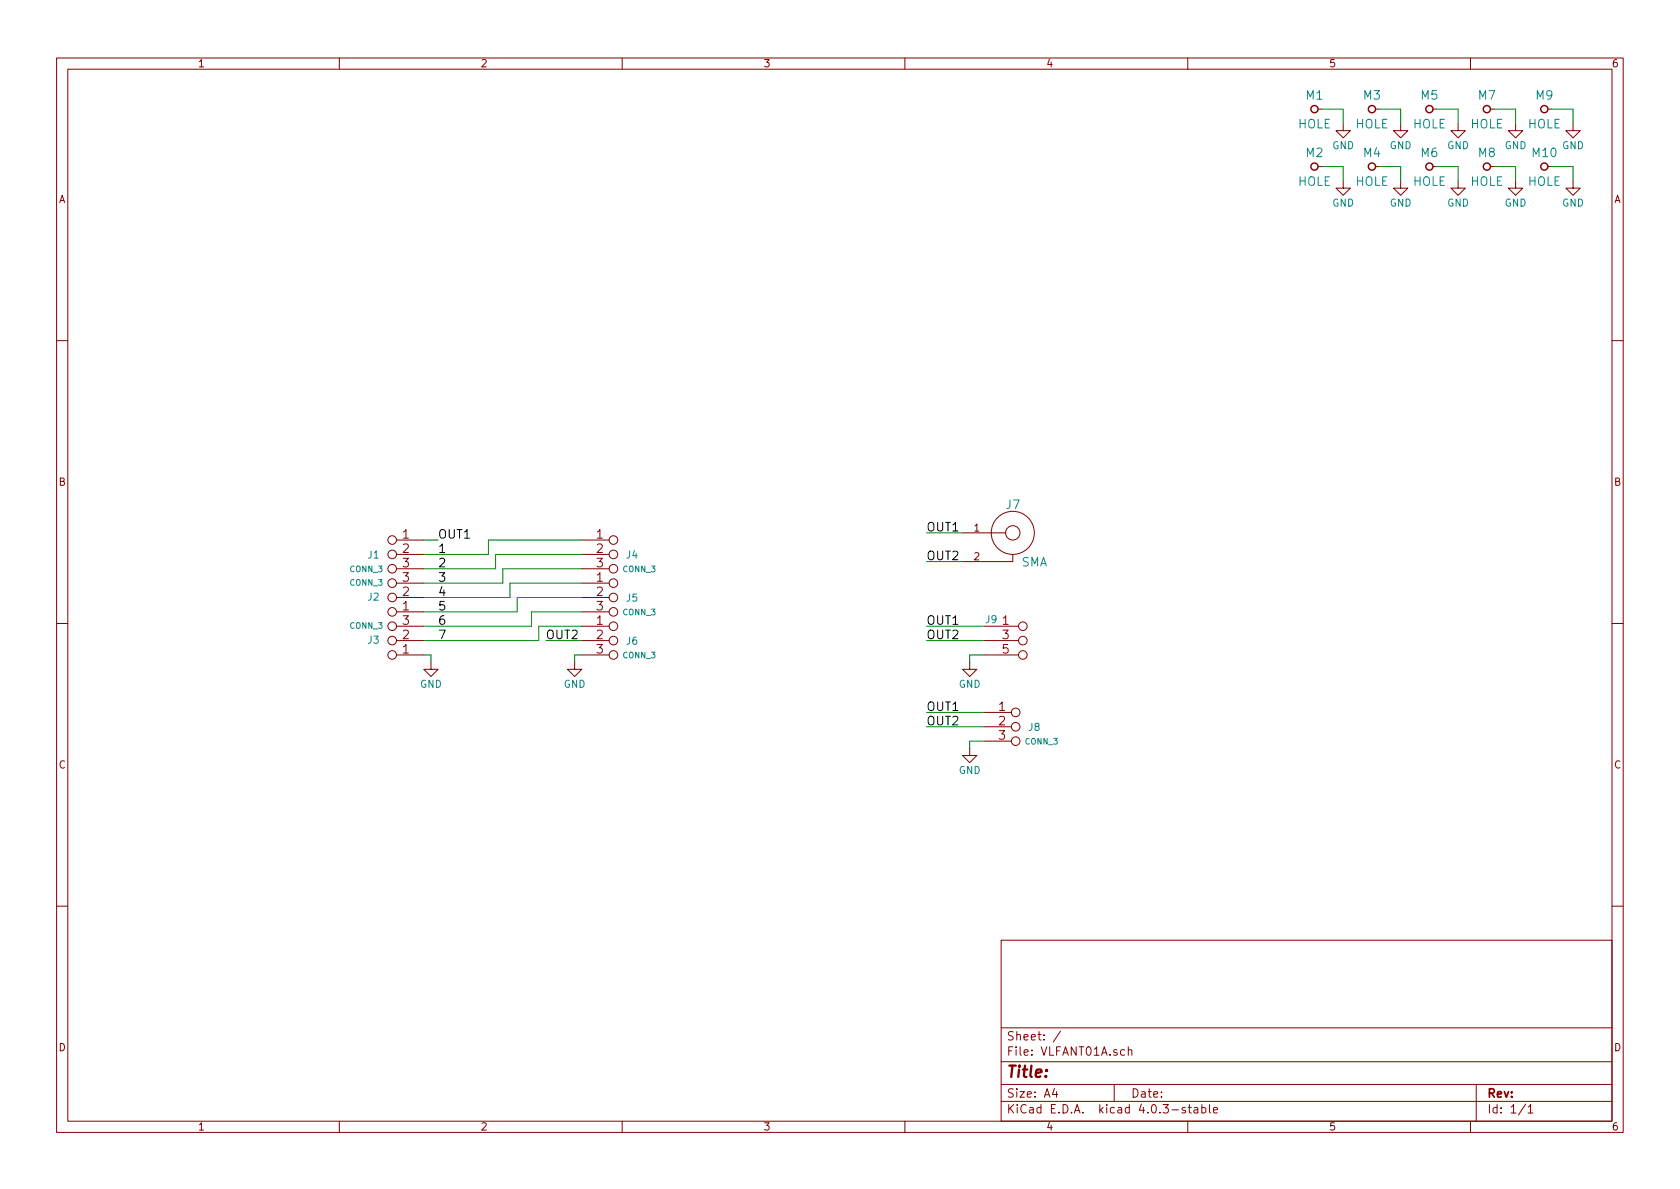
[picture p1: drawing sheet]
<svg xmlns="http://www.w3.org/2000/svg" width="297mm" height="210mm" viewBox="0 0 297 210" stroke-linecap="round" stroke-linejoin="round" font-family="sans-serif">
<g fill="none" stroke="#840000" stroke-width=".18">
<path d="M10 10.3h277v189.9h-277zM12 12.2h273v186.1h-273zM60 10.3v1.9M110 10.3v1.9M160 10.3v1.9M210 10.3v1.9M233 19.3h.7M243.2 19.3h.6M253.4 19.3h.6M260 10.3v1.9M263.5 19.3h.7M273.7 19.3h.6"/>
<path d="M233 29.5h.7M237.5 21.8v1.3h1.3l-1.3 1.3-1.3-1.3h1.3M237.5 32v1.3h1.3l-1.3 1.2-1.3-1.2h1.3M243.2 29.5h.6M247.6 21.8v1.3h1.3l-1.3 1.3-1.2-1.3h1.2M247.6 32v1.3h1.3l-1.3 1.2-1.2-1.2h1.2M253.4 29.5h.6M257.8 21.8v1.3h1.3l-1.3 1.3-1.3-1.3h1.3M257.8 32v1.3h1.3l-1.3 1.2-1.3-1.2h1.3M263.5 29.5h.7M268 21.8v1.3h1.2l-1.2 1.3-1.3-1.3h1.3M268 32v1.3h1.2l-1.2 1.2-1.3-1.2h1.3"/>
<path d="M273.7 29.5h.6M278.1 21.8v1.3h1.3l-1.3 1.3-1.2-1.3h1.2M278.1 32v1.3h1.3l-1.3 1.2-1.2-1.2h1.2M10 60.2h2M285 60.2h2M70.1 95.5h4.8M70.1 98h4.8M102.9 95.5h4.8M102.9 98h4.8M170.2 94.2h7.6M179.1 98v1.3h-8.9M10 110.3h2"/>
<path d="M70.1 100.6h4.8M70.1 108.2h4.8M70.1 105.7h4.8M70.1 103.1h4.8M70.1 115.8h4.8M70.1 113.3h4.8M70.1 110.7h4.8M76.2 117.1v1.3h1.3l-1.3 1.2-1.3-1.2h1.3M101.6 117.1v1.3h1.3l-1.3 1.2-1.3-1.2h1.3M102.9 100.6h4.8M102.9 108.2h4.8M102.9 105.7h4.8"/>
<path d="M102.9 103.1h4.8M102.9 115.8h4.8M102.9 113.3h4.8M102.9 110.7h4.8M171.4 117.1v1.3h1.3l-1.3 1.2-1.2-1.2h1.2M174 115.8h6.1M174 113.3h6.1M174 110.7h6.1M285 110.3h2M171.4 132.3v1.3h1.3l-1.3 1.3-1.2-1.3h1.2M174 126h4.8M174 128.5h4.8"/>
<path d="M174 131.1h4.8M10 160.2h2M177 166.3h108v32h-108zM285 160.2h2M60 198.3v1.9M110 198.3v1.9M160 198.3v1.9M177 194.8h108M177 191.8h108M177 187.8h108M177 181.8h108M186.4 192.5l-.3 1h.9"/>
<path d="M186.8 193v1M187.5 182.3l-1.3 2M197 191.8v3M198.8 185.7l-.4-.1-.3 .3 .1 .6 .2 .1 .4-.1M199.5 185.7l.2-.1 .4 .1v.9M199.5 185.1v1.5M209.6 195.9a.37 .37 0 0 0-.6 .1l.1 .3 .5 .1 .1 .1-.3 .3-.4-.1M210 198.3v1.9M210.1 195.8h.5M210.3 195.3v1.3l.3 .2M211.2 195.9h.5l.1 .9M211.8 196.2l-.5 .1-.2 .2 .2 .3 .5-.1"/>
<path d="M212.5 195.9l.4-.1 .3 .3-.1 .6h-.6M212.5 195.3v1.5M213.8 195.3v1.3l.2 .2M214.6 196.3l.7-.1-.1-.3-.4-.1-.2 .2v.7h.6M260 198.3v1.9M261 191.8v6.5M269.7 195.2l-1.2 2M270.2 195.8l.4-.5v1.5M270.2 196.8h.8"/>
<circle cx="69.3" cy="95.5" r=".76"/>
<circle cx="69.3" cy="98" r=".76"/>
<circle cx="108.5" cy="95.5" r=".76"/>
<circle cx="108.5" cy="98" r=".76"/>
<circle cx="179.1" cy="94.2" r="3.8"/>
<circle cx="179.1" cy="94.2" r="1.27"/>
<circle cx="69.3" cy="108.2" r=".76"/>
<circle cx="69.3" cy="105.7" r=".76"/>
<circle cx="69.3" cy="100.6" r=".76"/>
<circle cx="69.3" cy="115.8" r=".76"/>
<circle cx="69.3" cy="113.3" r=".76"/>
<circle cx="69.3" cy="110.7" r=".76"/>
<circle cx="69.3" cy="103.1" r=".76"/>
<circle cx="108.5" cy="110.7" r=".76"/>
<circle cx="108.5" cy="113.3" r=".76"/>
<circle cx="108.5" cy="115.8" r=".76"/>
<circle cx="108.5" cy="105.7" r=".76"/>
<circle cx="108.5" cy="103.1" r=".76"/>
<circle cx="108.5" cy="100.6" r=".76"/>
<circle cx="108.5" cy="108.2" r=".76"/>
<circle cx="180.8" cy="110.7" r=".76"/>
<circle cx="180.8" cy="113.3" r=".76"/>
<circle cx="180.8" cy="115.8" r=".76"/>
<circle cx="179.6" cy="128.5" r=".76"/>
<circle cx="179.6" cy="131.1" r=".76"/>
<circle cx="179.6" cy="126" r=".76"/>
</g>
<g fill="none" stroke="#840000" stroke-width=".25">
<circle cx="232.4" cy="19.3" r=".63"/>
<circle cx="242.6" cy="19.3" r=".63"/>
<circle cx="252.7" cy="19.3" r=".63"/>
<circle cx="262.9" cy="19.3" r=".63"/>
<circle cx="273" cy="19.3" r=".63"/>
<circle cx="232.4" cy="29.5" r=".63"/>
<circle cx="242.6" cy="29.5" r=".63"/>
<circle cx="252.7" cy="29.5" r=".63"/>
<circle cx="262.9" cy="29.5" r=".63"/>
<circle cx="273" cy="29.5" r=".63"/>
</g>
<g fill="none" stroke="#008400" stroke-width=".18">
<path d="M233.7 19.3h3.8v2.5M243.8 19.3h3.8v2.5M254 19.3h3.8v2.5M264.2 19.3h3.8v2.5M274.3 19.3h3.8v2.5M233.7 29.5h3.8v2.5M243.8 29.5h3.8v2.5M254 29.5h3.8v2.5M264.2 29.5h3.8v2.5M274.3 29.5h3.8v2.5M74.9 95.5h2.6M102.9 95.5h-16.5v2.5h-11.5"/>
<path d="M102.9 98h-15.3v2.6h-12.7M163.8 99.3h6.4M163.8 94.2h6.4M74.9 115.8h1.3v1.3M96.5 113.3h6.4M102.9 100.6h-14v2.5h-14M102.9 103.1h-12.7v2.6h-15.3M102.9 105.7h-11.5v2.5h-16.5M102.9 108.2h-8.9v2.5h-19.1M102.9 110.7h-7.7v2.6h-20.3M102.9 115.8h-1.3v1.3M163.8 110.7h10.2"/>
<path d="M163.8 113.3h10.2M174 115.8h-2.6v1.3M163.8 126h10.2M163.8 128.5h10.2M174 131.1h-2.6v1.2"/>
</g>
<text font-size="2.8" fill="#840000" x="178" y="190.5">Title:</text>
<g font-size="2.1" fill="#008484">
<text x="230.9" y="17.6">M1</text>
<text x="241.1" y="17.6">M3</text>
<text x="251.3" y="17.6">M5</text>
<text x="261.4" y="17.6">M7</text>
<text x="271.6" y="17.6">M9</text>
<text x="229.5" y="22.7">HOLE</text>
<text x="239.6" y="22.7">HOLE</text>
<text x="249.8" y="22.7">HOLE</text>
<text x="259.9" y="22.7">HOLE</text>
<text x="270.1" y="22.7">HOLE</text>
<text x="230.9" y="27.8">M2</text>
<text x="241.1" y="27.8">M4</text>
<text x="251.3" y="27.8">M6</text>
<text x="261.4" y="27.8">M8</text>
<text x="271" y="27.8">M10</text>
<text x="229.5" y="32.9">HOLE</text>
<text x="239.6" y="32.9">HOLE</text>
<text x="249.8" y="32.9">HOLE</text>
<text x="259.9" y="32.9">HOLE</text>
<text x="270.1" y="32.9">HOLE</text>
<text x="177.9" y="90">J7</text>
<text x="180.5" y="100.2">SMA</text>
</g>
<g font-size="2.1" fill="#840000">
<text x="71.2" y="95.2">1</text>
<text x="105.5" y="95.2">1</text>
<text x="71.2" y="97.8">2</text>
<text x="71.2" y="100.3">3</text>
<text x="105.5" y="97.8">2</text>
<text x="105.5" y="100.3">3</text>
<text x="71.2" y="107.9">1</text>
<text x="71.2" y="105.4">2</text>
<text x="71.2" y="102.9">3</text>
<text x="105.5" y="102.9">1</text>
<text x="105.5" y="105.4">2</text>
<text x="105.5" y="107.9">3</text>
<text x="71.2" y="113">2</text>
<text x="71.2" y="110.5">3</text>
<text x="105.5" y="110.5">1</text>
<text x="105.5" y="113">2</text>
<text x="177.2" y="110.5">1</text>
<text x="177.2" y="113">3</text>
<text x="71.2" y="115.6">1</text>
<text x="105.5" y="115.6">3</text>
<text x="177.2" y="115.6">5</text>
<text x="176.6" y="125.7">1</text>
<text x="176.6" y="128.3">2</text>
<text x="176.6" y="130.8">3</text>
<text x="178" y="184">Sheet: /</text>
<text x="178" y="186.7">File: VLFANT01A.sch</text>
<text x="178" y="196.9">KiCad E.D.A. kicad 4.0.3-stable</text>
<text x="178" y="194.1">Size: A4</text>
<text x="200" y="194.1">Date:</text>
<text x="263" y="194.1">Rev:</text>
<text x="263" y="196.9">Id: 1/1</text>
</g>
<g font-size="2.1">
<text x="77.5" y="95.2">OUT1</text>
<text x="163.8" y="94">OUT1</text>
<text x="77.5" y="97.8">1</text>
<text x="77.5" y="100.3">2</text>
<text x="163.8" y="99.1">OUT2</text>
<text x="77.5" y="102.9">3</text>
<text x="77.5" y="105.4">4</text>
<text x="77.5" y="107.9">5</text>
<text x="77.5" y="110.5">6</text>
<text x="77.5" y="113">7</text>
<text x="96.5" y="113">OUT2</text>
<text x="163.8" y="110.5">OUT1</text>
<text x="163.8" y="113">OUT2</text>
<text x="163.8" y="125.7">OUT1</text>
<text x="163.8" y="128.3">OUT2</text>
</g>
<g font-size="1.8" fill="#840000">
<text x="35" y="11.9">1</text>
<text x="85" y="11.9">2</text>
<text x="135" y="11.9">3</text>
<text x="185" y="11.9">4</text>
<text x="235" y="11.9">5</text>
<text x="285" y="11.9">6</text>
<text x="10.4" y="35.9">A</text>
<text x="285.4" y="35.9">A</text>
<text x="10.4" y="85.9">B</text>
<text x="285.4" y="85.9">B</text>
<text x="172.2" y="94">1</text>
<text x="172.2" y="99.1">2</text>
<text x="10.4" y="135.9">C</text>
<text x="285.4" y="135.9">C</text>
<text x="10.4" y="185.9">D</text>
<text x="285.4" y="185.9">D</text>
<text x="35" y="199.9">1</text>
<text x="85" y="199.9">2</text>
<text x="135" y="199.9">3</text>
<text x="185" y="199.9">4</text>
<text x="235" y="199.9">5</text>
<text x="285" y="199.9">6</text>
</g>
<g font-size="1.8" fill="#008484">
<text x="235.5" y="26.4">GND</text>
<text x="245.7" y="26.4">GND</text>
<text x="255.9" y="26.4">GND</text>
<text x="266" y="26.4">GND</text>
<text x="276.2" y="26.4">GND</text>
<text x="235.5" y="36.5">GND</text>
<text x="245.7" y="36.5">GND</text>
<text x="255.9" y="36.5">GND</text>
<text x="266" y="36.5">GND</text>
<text x="276.2" y="36.5">GND</text>
<text x="65.1" y="98.7">J1</text>
<text x="110.8" y="98.7">J4</text>
<text x="65.1" y="106.2">J2</text>
<text x="110.8" y="106.4">J5</text>
<text x="65.1" y="113.8">J3</text>
<text x="110.8" y="114">J6</text>
<text x="174.3" y="110.2">J9</text>
<text x="74.2" y="121.6">GND</text>
<text x="99.6" y="121.6">GND</text>
<text x="169.5" y="121.6">GND</text>
<text x="181.9" y="129.2">J8</text>
<text x="169.5" y="136.8">GND</text>
</g>
<g font-size="1.4" fill="#008484">
<text x="61.9" y="101.2">CONN_3</text>
<text x="110.2" y="101.2">CONN_3</text>
<text x="61.9" y="103.6">CONN_3</text>
<text x="61.9" y="111.2">CONN_3</text>
<text x="110.2" y="108.8">CONN_3</text>
<text x="110.2" y="116.4">CONN_3</text>
<text x="181.3" y="131.6">CONN_3</text>
</g>
</svg>
